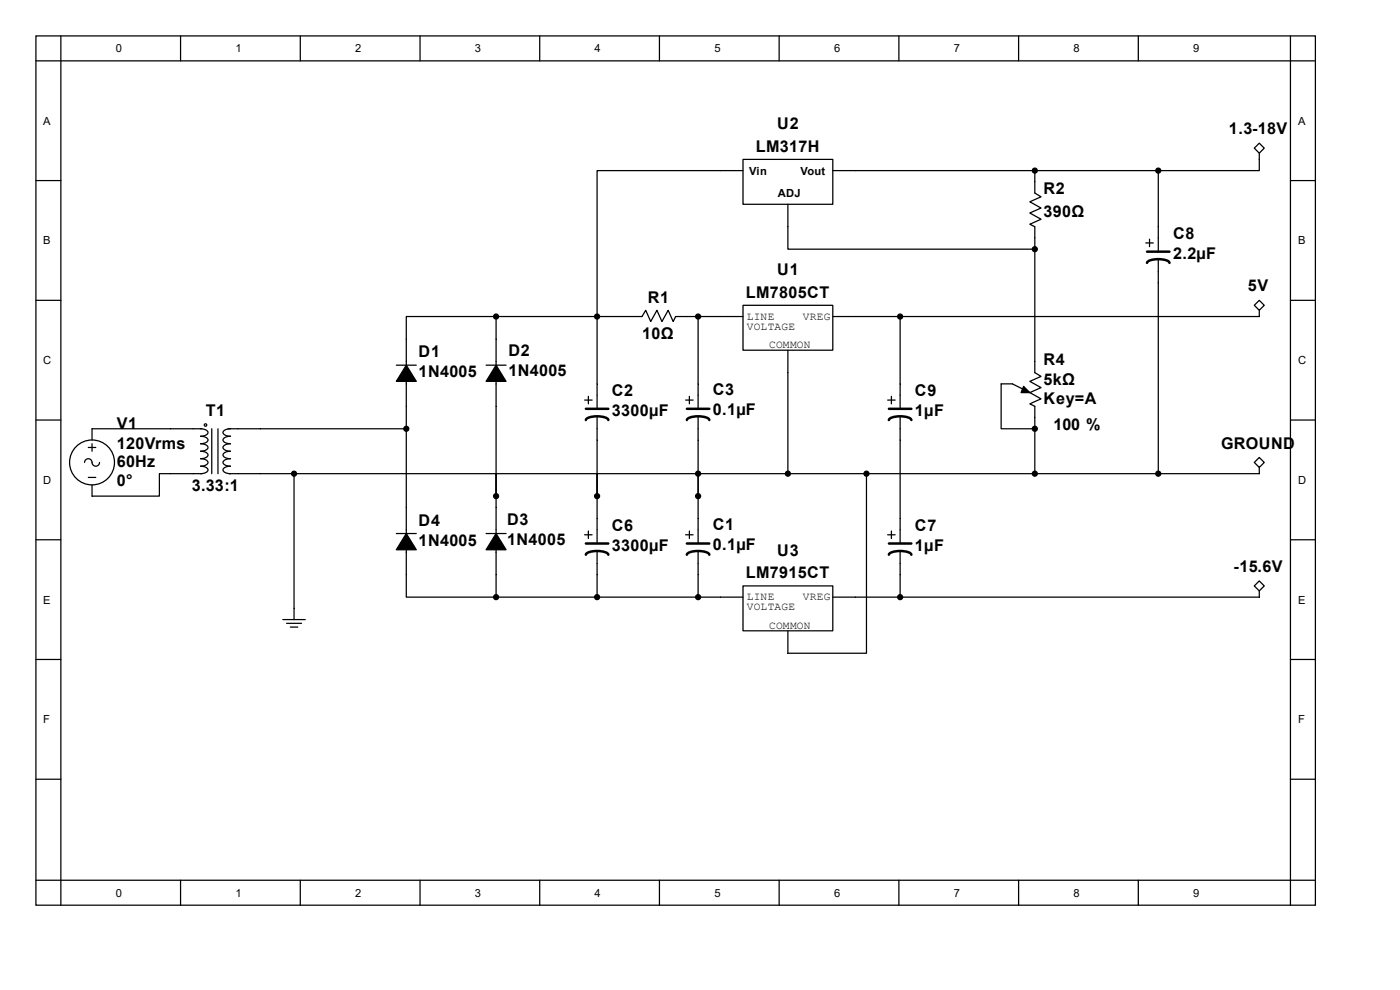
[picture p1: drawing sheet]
<svg xmlns="http://www.w3.org/2000/svg" width="297mm" height="210mm" viewBox="0 0 297 210" stroke-linecap="round" stroke-linejoin="round" font-family="sans-serif">
<g fill="none" stroke="#000" stroke-width=".26">
<path d="M7.6 7.6h271.5v184.4h-271.5zM7.6 12.9h271.5M12.9 7.6v184.4M38.3 7.6v5.3M63.7 7.6v5.3M89.1 7.6v5.3M114.5 7.6v5.3M139.9 7.6v5.3M165.3 7.6v5.3M190.7 7.6v5.3M216.1 7.6v5.3M241.5 7.6v5.3"/>
<path d="M273.8 7.6v184.4M7.6 38.3h5.3M157.6 33.8h19.1v9.5h-19.1zM157.6 36.2h-30.9v50.5M176.7 36.2h69M219.5 36.2v4.8l1.4 .7-2.4 1.1 2.4 1.3-2.4 1.1 2.4 1.3-2.4 1.1 1 .5v31l1.4 .7-2.4 1.1 2.4 1.3-2.4 1.1 2.4 1.3-2.4 1.1 1 .5v14.3M245.7 36.2v17.2M266.1 31.4l1.1-1 1 1-1 1.1zM267.2 32.5v3.7h-21.5M273.8 38.3h5.3M167.2 43.3v9.6h52.3M243.1 51.5h1.6"/>
<path d="M243.9 50.7v1.6M245.7 55v45.5M7.6 63.7h5.3M84.1 77.5h4.2M103.1 77.5h4.3M105.2 67.1h-19v59.6h19M105.2 67.1h31l.8-1.3 1 2.4 1.4-2.4 1 2.4 1.4-2.4 1 2.4 .5-1.1h14.3M105.2 67.1v59.6M148.1 67.1v19.6M157.6 64.8h19.1v9.5h-19.1zM167.2 74.3v26.2M191 67.1v19.6"/>
<path d="M266.1 64.8l1.1-1.1 1 1.1-1 1zM267.2 65.8v1.3h-90.5M273.8 63.7h5.3M7.6 89.1h5.3M18.7 94.9h1.6M19.5 94.1v1.6M21.1 98.1a.85 .85 0 0 1-1 .8 .85 .85 0 0 1-.6-1.1 .79 .79 0 0 0-.9-.5 .79 .79 0 0 0-.7 .8M42.5 91a1.54 1.54 0 0 1 1.6 .8 1.31 1.31 0 0 1-1.6 .7 1.54 1.54 0 0 1 1.6 .8 1.31 1.31 0 0 1-1.6 .8 1.54 1.54 0 0 1 1.6 .8 1.31 1.31 0 0 1-1.6 .8 1.54 1.54 0 0 1 1.6 .8 1.31 1.31 0 0 1-1.6 .8 1.54 1.54 0 0 1 1.6 .8 1.31 1.31 0 0 1-1.6 .8 1.54 1.54 0 0 1 1.6 .8 1.31 1.31 0 0 1-1.6 .8M42.8 91h-23.3v2.3M44.9 91v9.5M46.2 91v9.5M48.4 91h37.8"/>
<path d="M48.9 91a1.54 1.54 0 0 0-1.6 .8 1.31 1.31 0 0 0 1.6 .7 1.54 1.54 0 0 0-1.6 .8 1.31 1.31 0 0 0 1.6 .8 1.54 1.54 0 0 0-1.6 .8 1.31 1.31 0 0 0 1.6 .8 1.54 1.54 0 0 0-1.6 .8 1.31 1.31 0 0 0 1.6 .8 1.54 1.54 0 0 0-1.6 .8 1.31 1.31 0 0 0 1.6 .8 1.54 1.54 0 0 0-1.6 .8 1.31 1.31 0 0 0 1.6 .8M124 84.9h1.6M124.8 84.1v1.6M126.7 88.3v27M145.5 84.9h1.5M146.3 84.1v1.6M148.1 88.3v27M188.3 84.9h1.6M189.1 84.1v1.6M191 88.3v27M218.5 83.3l-3.7-1.9h-2.4v9.6h7.1M266.1 98.1l1.1-1.1 1 1.1-1 1.1z"/>
<path d="M267.2 99.2v1.3h-119.1M273.8 89.1h5.3M7.6 114.5h5.3M18.7 101.3h1.6M42.8 100.5h-9v4.7h-14.3v-2.3M48.6 100.5h13.8M62.4 100.5h42.8v4.7v-4.7h21.5v4.7v-4.7h21.4v4.7M62.4 100.5v30.9M84.1 113.2h4.2M103.1 113.2h4.3M124 113.4h1.6M124.8 112.7v1.5"/>
<path d="M126.7 116.9v9.8M145.5 113.4h1.5M146.3 112.7v1.5M148.1 116.9v9.8M183.8 100.5v38.1h-16.6v-4.8M188.3 113.4h1.6M189.1 112.7v1.5M191 116.9v9.8M273.8 114.5h5.3M7.6 139.9h5.3M60 131.4h4.8M60.8 132.2h3.2"/>
<path d="M61.6 133h1.6M105.2 126.7h52.4M157.6 124.3h19.1v9.5h-19.1zM266.1 124.3l1.1-1.1 1 1.1-1 1.1zM267.2 125.4v1.3h-90.5M273.8 139.9h5.3M7.6 165.3h5.3M273.8 165.3h5.3M7.6 186.7h271.5M38.3 186.7v5.3M63.7 186.7v5.3M89.1 186.7v5.3"/>
<path d="M114.5 186.7v5.3M139.9 186.7v5.3M165.3 186.7v5.3M190.7 186.7v5.3M216.1 186.7v5.3M241.5 186.7v5.3"/>
<circle cx="19.5" cy="98.1" r="4.8"/>
<circle cx="43.6" cy="90.2" r=".26"/>
</g>
<g fill="#000" stroke="#000" stroke-width=".26">
<path d="M86.2 77.5l2.1 3.4h-4.2zM105.2 77.5l2.2 3.4h-4.3zM217.2 82l1.3 1.3h-1.9zM86.2 113.2l2.1 3.4h-4.2zM105.2 113.2l2.2 3.4h-4.3z"/>
<circle cx="219.5" cy="36.2" r=".53"/>
<circle cx="245.7" cy="36.2" r=".53"/>
<circle cx="219.5" cy="52.9" r=".53"/>
<circle cx="105.2" cy="67.1" r=".53"/>
<circle cx="126.7" cy="67.1" r=".53"/>
<circle cx="148.1" cy="67.1" r=".53"/>
<circle cx="191" cy="67.1" r=".53"/>
<circle cx="86.2" cy="91" r=".53"/>
<circle cx="219.5" cy="91" r=".53"/>
<circle cx="62.4" cy="100.5" r=".53"/>
<circle cx="105.2" cy="105.2" r=".53"/>
<circle cx="126.7" cy="105.2" r=".53"/>
<circle cx="148.1" cy="105.2" r=".53"/>
<circle cx="148.1" cy="100.5" r=".53"/>
<circle cx="167.2" cy="100.5" r=".53"/>
<circle cx="183.8" cy="100.5" r=".53"/>
<circle cx="219.5" cy="100.5" r=".53"/>
<circle cx="245.7" cy="100.5" r=".53"/>
<circle cx="105.2" cy="126.7" r=".53"/>
<circle cx="126.7" cy="126.7" r=".53"/>
<circle cx="148.1" cy="126.7" r=".53"/>
<circle cx="191" cy="126.7" r=".53"/>
</g>
<g fill="none" stroke="#000" stroke-width=".53">
<path d="M243.3 55.8a2.44 2.44 0 0 1 2.4-.8l1.2 .1a1.27 1.27 0 0 1 1.2 .7M243.3 53.4h4.8M124.3 89.1a2.44 2.44 0 0 1 2.4-.8l1.2 .1a1.27 1.27 0 0 1 1.2 .7M124.3 86.7h4.8M145.7 89.1a2.44 2.44 0 0 1 2.4-.8l1.2 .1a1.27 1.27 0 0 1 1.2 .7M145.7 86.7h4.8M188.6 89.1a2.44 2.44 0 0 1 2.4-.8l1.2 .1a1.27 1.27 0 0 1 1.1 .7M188.6 86.7h4.7M124.3 117.7a2.44 2.44 0 0 1 2.4-.8l1.2 .1a1.27 1.27 0 0 1 1.2 .7M124.3 115.3h4.8M145.7 117.7a2.44 2.44 0 0 1 2.4-.8l1.2 .1a1.27 1.27 0 0 1 1.2 .7M145.7 115.3h4.8"/>
<path d="M188.6 117.7a2.44 2.44 0 0 1 2.4-.8l1.2 .1a1.27 1.27 0 0 1 1.1 .7M188.6 115.3h4.7"/>
</g>
<g font-size="3.4">
<text x="164.9" y="27.4">U2</text>
<text x="260.7" y="28.5">1.3-18V</text>
<text x="160.4" y="32.2">LM317H</text>
<text x="221.4" y="41.2">R2</text>
<text x="221.4" y="45.9">390Ω</text>
<text x="248.9" y="50.7">C8</text>
<text x="164.9" y="58.4">U1</text>
<text x="248.9" y="54.9">2.2µF</text>
<text x="137.4" y="64.2">R1</text>
<text x="158.2" y="63.1">LM7805CT</text>
<text x="264.8" y="61.8">5V</text>
<text x="136.3" y="71.9">10Ω</text>
<text x="88.8" y="75.8">D1</text>
<text x="107.9" y="75.6">D2</text>
<text x="221.4" y="77.4">R4</text>
<text x="88.8" y="80.1">1N4005</text>
<text x="107.9" y="79.8">1N4005</text>
<text x="151.2" y="83.8">C3</text>
<text x="221.4" y="81.7">5kΩ</text>
<text x="43.6" y="88.3">T1</text>
<text x="129.8" y="84">C2</text>
<text x="129.8" y="88.3">3300µF</text>
<text x="151.2" y="88">0.1µF</text>
<text x="194.1" y="84">C9</text>
<text x="194.1" y="88.3">1µF</text>
<text x="221.4" y="85.6">Key=A</text>
<text x="24.8" y="90.9">V1</text>
<text x="24.8" y="95.2">120Vrms</text>
<text x="223.5" y="91.2">100 %</text>
<text x="259" y="95.2">GROUND</text>
<text x="24.8" y="99.1">60Hz</text>
<text x="24.8" y="103">0°</text>
<text x="40.7" y="104.1">3.33:1</text>
<text x="88.8" y="111.5">D4</text>
<text x="107.6" y="111.3">D3</text>
<text x="129.8" y="112.6">C6</text>
<text x="151.2" y="112.4">C1</text>
<text x="194.1" y="112.6">C7</text>
<text x="88.8" y="115.8">1N4005</text>
<text x="107.6" y="115.5">1N4005</text>
<text x="129.8" y="116.8">3300µF</text>
<text x="151.2" y="116.6">0.1µF</text>
<text x="164.9" y="117.9">U3</text>
<text x="194.1" y="116.8">1µF</text>
<text x="158.2" y="122.7">LM7915CT</text>
<text x="261.7" y="121.3">-15.6V</text>
</g>
<g font-size="2.4">
<text x="24.6" y="11.1">0</text>
<text x="50" y="11.1">1</text>
<text x="75.4" y="11.1">2</text>
<text x="100.8" y="11.1">3</text>
<text x="126.2" y="11.1">4</text>
<text x="151.6" y="11.1">5</text>
<text x="177" y="11.1">6</text>
<text x="202.4" y="11.1">7</text>
<text x="227.8" y="11.1">8</text>
<text x="253.2" y="11.1">9</text>
<text x="9.2" y="26.5">A</text>
<text x="275.4" y="26.5">A</text>
<text x="159" y="37">Vin</text>
<text x="165" y="41.8">ADJ</text>
<text x="169.8" y="37">Vout</text>
<text x="9.2" y="51.9">B</text>
<text x="275.4" y="51.9">B</text>
<text x="158.4" y="67.8">LINE</text>
<text x="158.4" y="69.9">VOLTAGE</text>
<text x="170.3" y="67.8">VREG</text>
<text x="9.2" y="77.3">C</text>
<text x="163.2" y="73.9">COMMON</text>
<text x="275.4" y="77.3">C</text>
<text x="9.2" y="102.7">D</text>
<text x="275.4" y="102.7">D</text>
<text x="9.2" y="128.1">E</text>
<text x="158.4" y="127.3">LINE</text>
<text x="158.4" y="129.5">VOLTAGE</text>
<text x="170.3" y="127.3">VREG</text>
<text x="275.4" y="128.1">E</text>
<text x="163.2" y="133.4">COMMON</text>
<text x="9.2" y="153.5">F</text>
<text x="275.4" y="153.5">F</text>
<text x="24.6" y="190.2">0</text>
<text x="50" y="190.2">1</text>
<text x="75.4" y="190.2">2</text>
<text x="100.8" y="190.2">3</text>
<text x="126.2" y="190.2">4</text>
<text x="151.6" y="190.2">5</text>
<text x="177" y="190.2">6</text>
<text x="202.4" y="190.2">7</text>
<text x="227.8" y="190.2">8</text>
<text x="253.2" y="190.2">9</text>
</g>
</svg>
